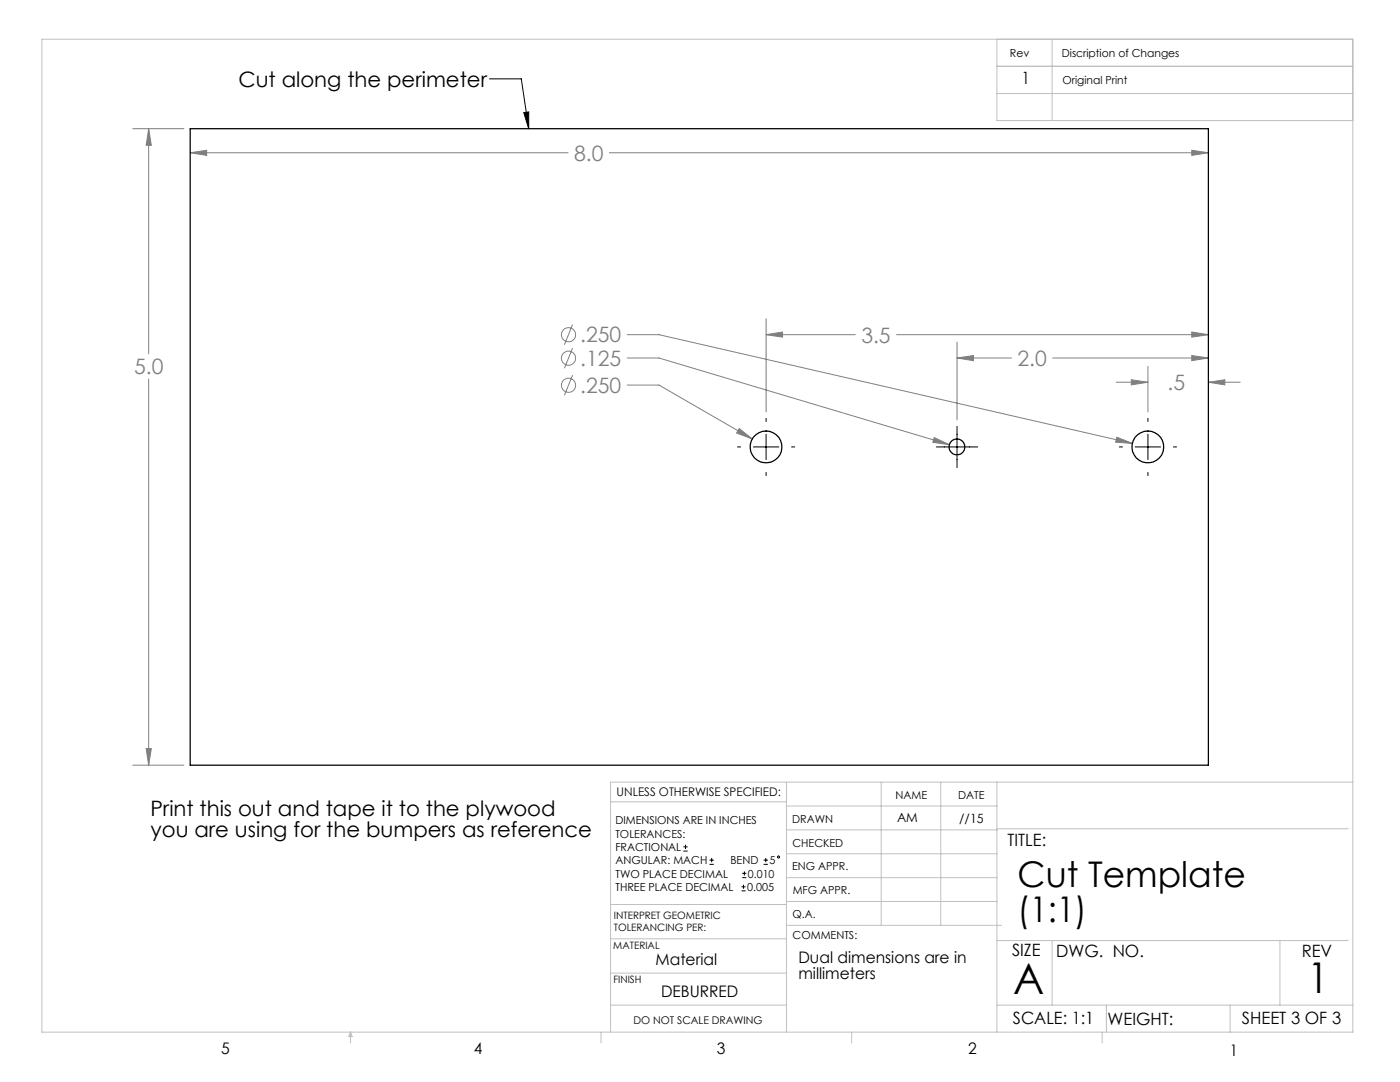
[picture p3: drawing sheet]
<svg xmlns="http://www.w3.org/2000/svg" width="279mm" height="216mm" viewBox="0 0 279 216" stroke-linecap="round" stroke-linejoin="round" font-family="sans-serif">
<g fill="none" stroke="#808080" stroke-width=".2">
<path d="M26.5 25.7h10.2M29.7 25.7l.5 3.3h-1zM29.7 25.7v44.9M38 30.5l3.2-.5v1zM38 30.5h75.4M121.6 30.5h119.6M237.8 30l3.4 .5-3.4 .5zM29.7 75.6v77.1M114.3 74.9l-1.7 4M114.3 69.5l-1.7 4M114.3 64.8l-1.7 4M125.2 71.4h6.3l57.9 17.3"/>
<path d="M125.2 66.8h6.3l94.5 21.7M125.2 76.8h6.3l18.6 10.8M152.9 66.8l3.3-.5v1zM152.9 63.6v18.6M152.9 66.8h17.8M178.9 66.8h62.3M191 71.4l3.3-.5v1.1zM191 68.3v15.5M191 71.4h10.9M210.1 71.4h31.1M222.7 76.3h6.4M225.8 75.8l3.3 .5-3.3 .5z"/>
<path d="M229.1 73.1v9.1M237.8 70.9l3.4 .5-3.4 .6zM237.8 66.3l3.4 .5-3.4 .5zM241.2 76.3l3.2-.5v1zM241.2 76.3h6.3M147.5 85.5l2.6 2.1-3.1-1.2zM186.4 87.3l3 1.4-3.2-.4zM222.9 87.2l3.1 1.3-3.4-.3zM26.5 152.7h10.2M29.2 149.4h1l-.5 3.3z"/>
<circle cx="113.5" cy="66.8" r="1.41"/>
<circle cx="113.5" cy="76.9" r="1.41"/>
<circle cx="113.5" cy="71.5" r="1.41"/>
</g>
<g fill="none" stroke="#000" stroke-width=".2">
<path d="M97.7 15.7h6.3l1.5 10M104.5 22.5l1-.2v3.4zM147.2 89.2h.6M150.4 89.2h5M152.9 83.5v.6M152.9 86.6v5.1M152.9 94.3v.6M158 89.2h.6M186.9 89.2h8.2M191 85.1v8.2M223.4 89.2h.6M226.6 89.2h5"/>
<path d="M229.1 83.5v.6M229.1 86.6v5.1M229.1 94.3v.6M234.2 89.2h.6M136.4 169.8h.8M136.4 169h.8M136.8 168.6v.8M141.6 172.5h.9M141.6 171.6h.9M142 171.2v.8M148 177.8h.8M148 177h.8"/>
<path d="M148.1 175.1h.8M148.1 174.3h.8M148.4 176.5v.8M148.6 173.9v.8M152.4 172.5h.8M152.4 171.6h.8M152.8 171.2v.8"/>
<circle cx="155.4" cy="171" r=".2"/>
</g>
<g fill="none" stroke="#c0c0c0" stroke-width=".2">
<path d="M8.4 7.8h261.6v198.2h-261.6zM199 7.8v16.3h71M199 13.2h71M199 18.7h71M210 7.8v16.3M121.8 160h35.2M157 156.1v49.9M175.9 156.1v28.5M187.7 156.1v28.5M199 156.1v49.9M270 156.1h-148.2v49.9M157 170.4h42"/>
<path d="M157 165.6h42M157 160.8h42M157 175.1h42M157 179.9h42M199 165.4h70.1M121.8 194.2h35.2M121.8 187.3h35.2M121.8 180.5h35.2M157 184.6h42.9M199 187.7h70.1M210 187.7v12.9M255.4 187.7v12.9"/>
<path d="M70 206v2.1M70 206l.3 .8h-.7zM119.9 206v2.1M121.8 200.6h35.2M170 206v2.1M199 200.6h71M220 206v2.1M220.8 200.6v5.4M245.5 200.6v5.4"/>
</g>
<path d="M104.5 22.5l1-.2v3.4z" fill="#000"/>
<path d="M241.2 76.3l3.2-.5v1zM225.8 75.8l3.3 .5-3.3 .5zM237.8 70.9l3.4 .5-3.4 .6zM191 71.4l3.3-.5v1.1zM237.8 66.3l3.4 .5-3.4 .5zM152.9 66.8l3.3-.5v1zM147.5 85.5l-.5 .9 3.1 1.2zM186.4 87.3l-.2 1 3.2 .4zM222.9 87.2l-.3 1 3.4 .3zM38 30.5l3.2-.5v1zM237.8 30l3.4 .5-3.4 .5zM29.7 25.7l.5 3.3h-1zM29.2 149.4h1l-.5 3.3z" fill="#808080"/>
<g fill="none" stroke="#000" stroke-width=".25">
<path d="M38 25.7h203.2v127h-203.2z"/>
<circle cx="152.9" cy="89.2" r="3.2"/>
<circle cx="191" cy="89.2" r="1.59"/>
<circle cx="229.1" cy="89.2" r="3.2"/>
</g>
<g font-size="8.5">
<text x="202.2" y="198.3">A</text>
<text x="260.9" y="198.1">1</text>
</g>
<g font-size="7.1">
<text x="203.1" y="176.9">Cut Template</text>
<text x="203.1" y="184">(1:1)</text>
</g>
<g font-size="4.2">
<text x="47.6" y="17.3">Cut along the perimeter</text>
<text x="30" y="162.7">Print this out and tape it to the plywood</text>
<text x="30" y="166.9">you are using for the bumpers as reference</text>
</g>
<g font-size="4.2" fill="#808080">
<text x="114.6" y="32.1">8.0</text>
<text x="115.8" y="68.3">.250</text>
<text x="171.9" y="68.3">3.5</text>
<text x="26.8" y="74.7">5.0</text>
<text x="115.8" y="73">.125</text>
<text x="203" y="73">2.0</text>
<text x="233" y="77.9">.5</text>
<text x="115.8" y="78.4">.250</text>
</g>
<g font-size="3.4">
<text x="203.9" y="16.8">1</text>
<text x="201.1" y="168.8">TITLE:</text>
<text x="202" y="190.8">SIZE</text>
<text x="210.8" y="190.9">DWG. NO.</text>
<text x="259.8" y="191">REV</text>
<text x="202.1" y="204.4">SCALE: 1:1</text>
<text x="221" y="204.5">WEIGHT:</text>
<text x="247.8" y="204.4">SHEET 3 OF 3</text>
</g>
<g font-size="3.2">
<text x="130.8" y="192.5">Material</text>
<text x="159.3" y="192.2">Dual dimensions are in</text>
<text x="159.3" y="195.4">millimeters</text>
<text x="131.9" y="198.9">DEBURRED</text>
<text x="44.2" y="210.4">5</text>
<text x="94.6" y="210.3">4</text>
<text x="143.1" y="210.4">3</text>
<text x="193.2" y="210.3">2</text>
<text x="245.4" y="210.6">1</text>
</g>
<g font-size="2.5">
<text x="179" y="164.1">AM</text>
<text x="191.4" y="164.2">//15</text>
</g>
<text font-size="2.4" x="123.1" y="158.9">UNLESS OTHERWISE SPECIFIED:</text>
<g font-size="2.2">
<text x="201.6" y="11.4">Rev</text>
<text x="211.9" y="11.4">Discription of Changes</text>
<text x="212" y="16.8">Original Print</text>
<text x="178.7" y="159.4">NAME</text>
<text x="191.2" y="159.4">DATE</text>
<text x="122.8" y="164.5">DIMENSIONS ARE IN INCHES</text>
<text x="122.8" y="167.1">TOLERANCES:</text>
<text x="158.1" y="164.2">DRAWN</text>
<text x="122.8" y="169.8">FRACTIONAL</text>
<text x="122.8" y="172.5">ANGULAR: MACH</text>
<text x="145.8" y="172.5">BEND</text>
<text x="153.5" y="172.5">5</text>
<text x="158.1" y="173.7">ENG APPR.</text>
<text x="158.2" y="169.1">CHECKED</text>
<text x="122.8" y="177.8">THREE PLACE DECIMAL</text>
<text x="122.8" y="175.1">TWO PLACE DECIMAL</text>
<text x="149.1" y="177.8">0.005</text>
<text x="149.3" y="175.1">0.010</text>
<text x="158.2" y="178.4">MFG APPR.</text>
<text x="158.2" y="183.2">Q.A.</text>
<text x="158.2" y="187.4">COMMENTS:</text>
</g>
<text font-size="2.1" x="126.4" y="204.3">DO NOT SCALE DRAWING</text>
<g font-size="2">
<text x="122.5" y="183.3">INTERPRET GEOMETRIC</text>
<text x="122.5" y="185.9">TOLERANCING PER:</text>
<text x="122.4" y="189.4">MATERIAL</text>
<text x="122.4" y="196.2">FINISH</text>
</g>
</svg>
